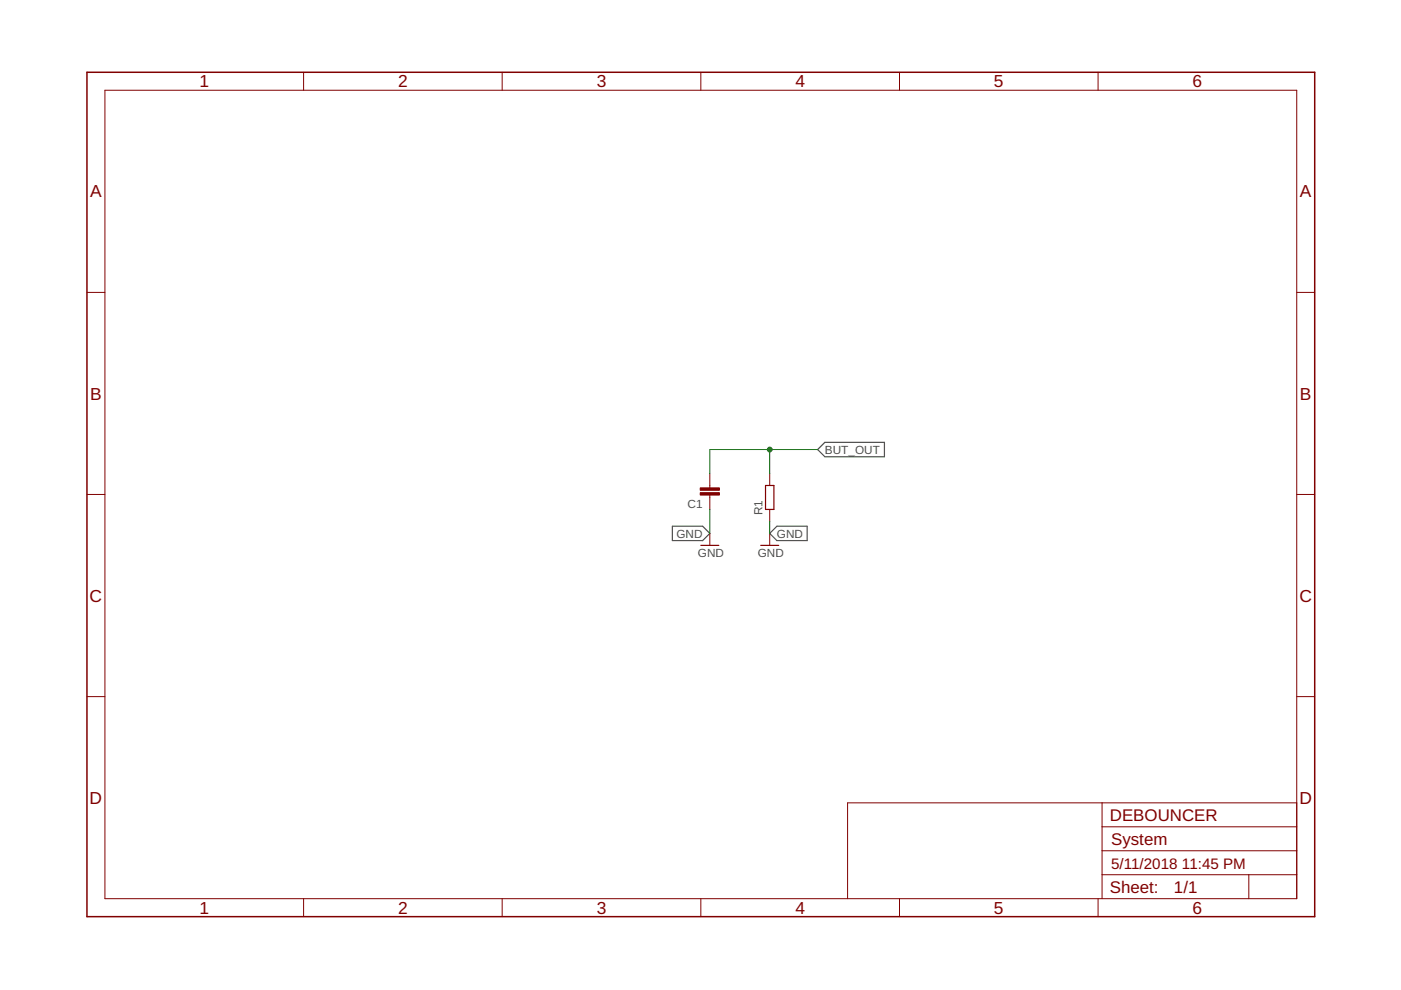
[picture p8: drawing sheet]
<svg xmlns="http://www.w3.org/2000/svg" width="297mm" height="210mm" viewBox="0 0 297 210" stroke-linecap="round" stroke-linejoin="round" font-family="sans-serif">
<path d="M173.4 95.3l1.5-1.5h12.6v3h-12.6zM142.6 111.6h6.4l1.5 1.5-1.5 1.5h-6.4zM163.2 113.1l1.5-1.5h6.4v3h-6.4z" fill="none" stroke="#505050" stroke-width=".25"/>
<path d="M148.6 115.6h3.8M161.3 115.6h3.8M162.3 102.9h1.8v5.1h-1.8z" fill="none" stroke="#800000" stroke-width=".25"/>
<g fill="none" stroke="#800000" stroke-width=".21">
<path d="M22.2 19.1h252.7v171.4h-252.7zM64.4 15.3v3.8M106.5 15.3v3.8M148.6 15.3v3.8M190.7 15.3v3.8M232.8 15.3v3.8M18.4 62h3.8M274.9 62h3.8M18.4 104.8h3.8M150.5 100.4v3M150.5 105v3M150.5 113.1v2.5"/>
<path d="M163.2 100.4v2.5M163.2 108v2.6M163.2 113.1v2.5M274.9 104.8h3.8M18.4 147.7h3.8M274.9 147.7h3.8M233.7 170.2v20.3M233.7 175.3h41.2M274.9 170.2h-95.2v20.3M64.4 190.5v3.9M106.5 190.5v3.9M148.6 190.5v3.9"/>
<path d="M190.7 190.5v3.9M232.8 190.5v3.9M233.7 185.5h41.2M233.7 180.4h41.2M264.8 185.5v5"/>
</g>
<g fill="#800000" stroke="#800000" stroke-width=".21">
<path d="M148.5 103.4h4v.5h-4z"/>
<path d="M148.5 104.5h4v.5h-4z"/>
</g>
<path d="M18.4 15.3h260.3v179.1h-260.3z" fill="none" stroke="#800000" stroke-width=".32"/>
<path d="M163.2 95.3v5.1M173.4 95.3h-22.9v5.1M150.5 108v5.1M163.2 110.6v2.5" fill="none" stroke="#008000" stroke-width=".21"/>
<circle cx="163.2" cy="95.3" r=".51" fill="#008000" stroke="#008000" stroke-width=".21"/>
<g font-size="3.7" fill="#800000">
<text x="42.3" y="18.5">1</text>
<text x="84.4" y="18.5">2</text>
<text x="126.5" y="18.5">3</text>
<text x="168.6" y="18.5">4</text>
<text x="210.7" y="18.5">5</text>
<text x="252.9" y="18.5">6</text>
<text x="19.1" y="41.9">A</text>
<text x="275.6" y="41.9">A</text>
<text x="19.1" y="84.7">B</text>
<text x="275.6" y="84.7">B</text>
<text x="19" y="127.6">C</text>
<text x="275.5" y="127.6">C</text>
<text x="19" y="170.4">D</text>
<text x="275.5" y="170.4">D</text>
<text x="42.3" y="193.7">1</text>
<text x="84.4" y="193.7">2</text>
<text x="126.5" y="193.7">3</text>
<text x="168.6" y="193.7">4</text>
<text x="210.7" y="193.7">5</text>
<text x="252.9" y="193.7">6</text>
</g>
<g font-size="3.6" fill="#800000">
<text x="235.3" y="174">DEBOUNCER</text>
<text x="235.6" y="179.1">System</text>
<text x="235.3" y="189.4">Sheet:</text>
<text x="248.9" y="189.3">1/1</text>
</g>
<g font-size="3.2" fill="#800000">
<text x="235.6" y="184.2">5/11/2018</text>
<text x="250.6" y="184.2">11:45 PM</text>
</g>
<g font-size="2.5" fill="#505050">
<text x="174.9" y="96.2">BUT_OUT</text>
<text x="145.8" y="107.6">C1</text>
<text x="143.4" y="114">GND</text>
<text x="161.7" y="109.3" transform="rotate(-90 161.7 109.3)">R1</text>
<text x="164.7" y="114">GND</text>
<text x="148" y="118.2">GND</text>
<text x="160.7" y="118.2">GND</text>
</g>
</svg>
